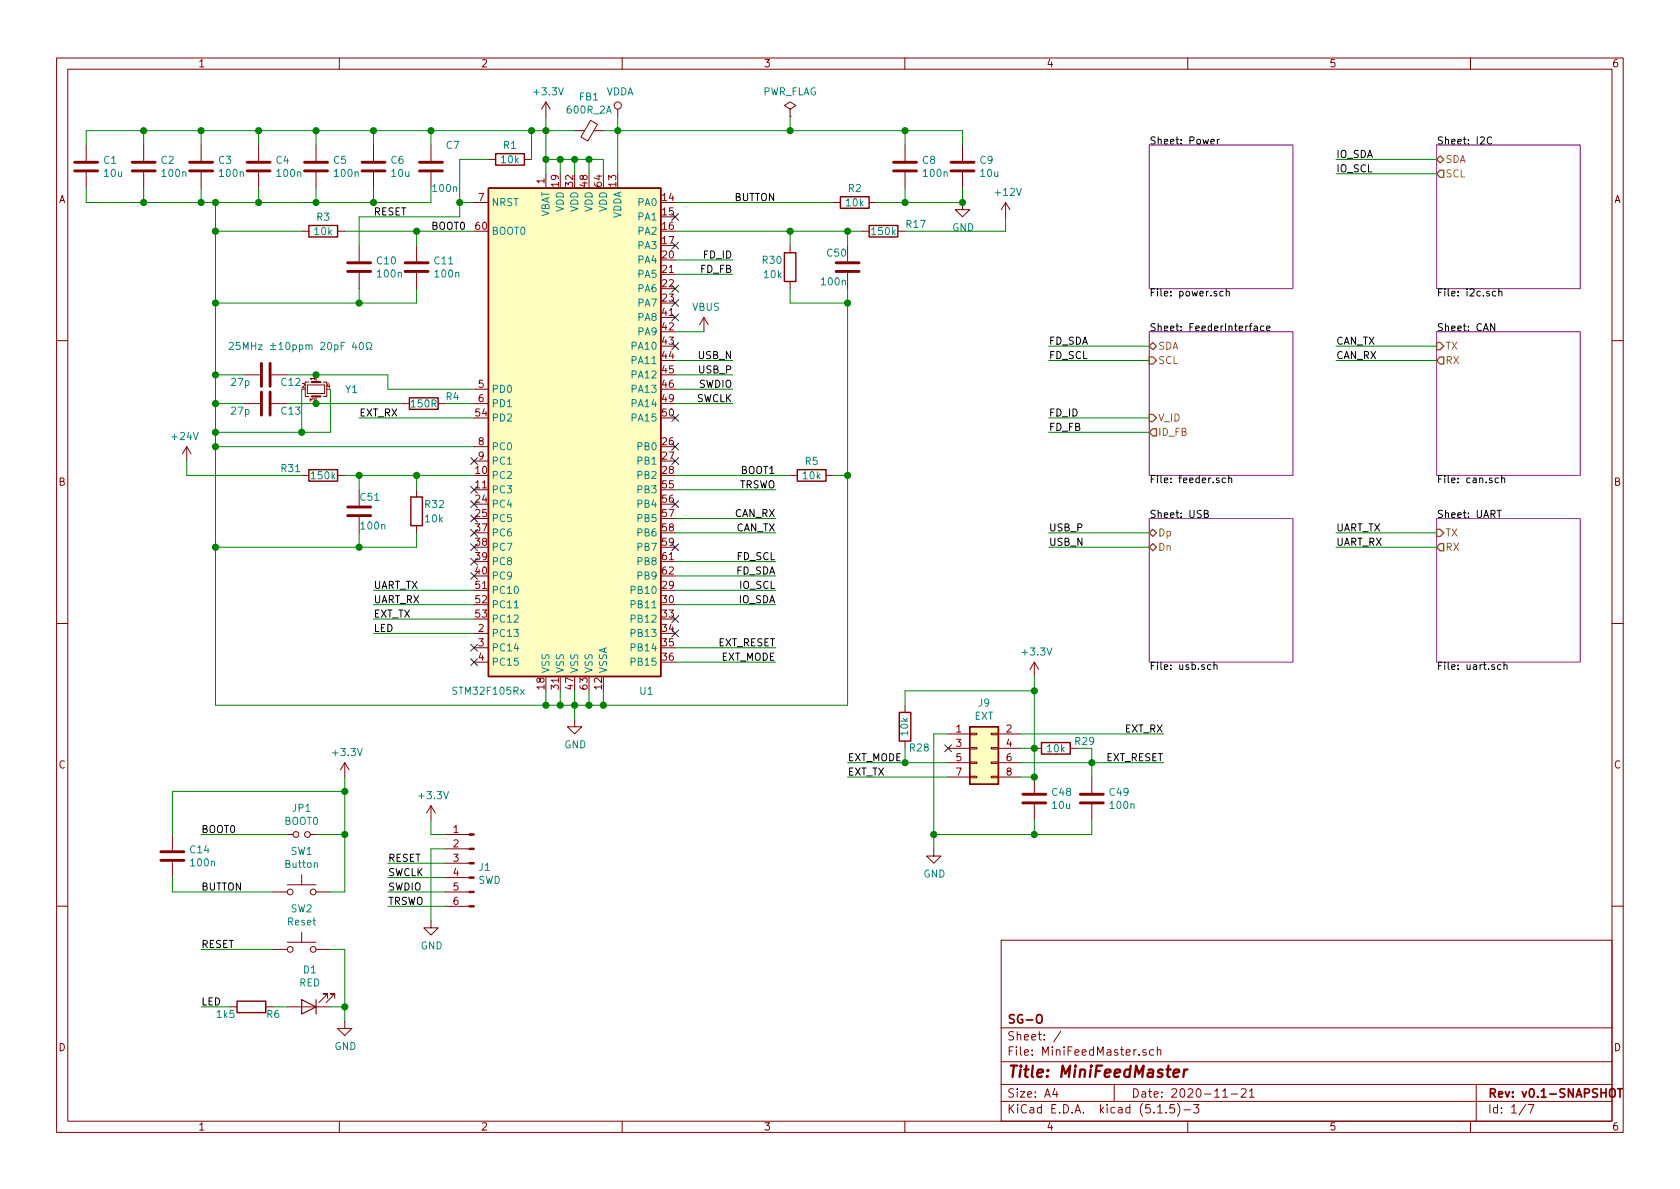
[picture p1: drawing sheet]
EESchema Schematic File Version 4
EELAYER 30 0
EELAYER END
$Descr A4 11693 8268
encoding utf-8
Sheet 1 7
Title "MiniFeedMaster"
Date "2020-11-21"
Rev "v0.1-SNAPSHOT"
Comp "SG-O"
Comment1 ""
Comment2 ""
Comment3 ""
Comment4 ""
$EndDescr
$Comp
L MCU_ST_STM32F1:STM32F105RBTx U1
U 1 1
P 4000 3000
F 0 "U1" H 4500 1200 50  0000 C CNN
F 1 "STM32F105Rx" H 3400 1200 50  0000 C CNN
F 2 "Package_QFP:LQFP-64_10x10mm_P0.5mm" H 3400 1300 50  0001 R CNN
F 3 "http://www.st.com/st-web-ui/static/active/en/resource/technical/document/datasheet/CD00220364.pdf" H 4000 3000 50  0001 C CNN
F 4 "C80986" H 4000 3000 50  0001 C CNN "lcsc#"
F 5 "STM32F105R8T6" H 4000 3000 50  0001 C CNN "manf#"
	1    4000 3000
	1    0    0    -1  
$EndComp
$Sheet
S 10000 2300 1000 1000
U 5FD8C23D
F0 "CAN" 50
F1 "can.sch" 50
F2 "TX" I L 10000 2400 50 
F3 "RX" O L 10000 2500 50 
$EndSheet
$Sheet
S 10000 3600 1000 1000
U 5FDF3285
F0 "UART" 50
F1 "uart.sch" 50
F2 "TX" I L 10000 3700 50 
F3 "RX" O L 10000 3800 50 
$EndSheet
$Sheet
S 8000 3600 1000 1000
U 5FE0391C
F0 "USB" 50
F1 "usb.sch" 50
F2 "Dn" B L 8000 3800 50 
F3 "Dp" B L 8000 3700 50 
$EndSheet
$Sheet
S 8000 2300 1000 1000
U 5FE0881D
F0 "FeederInterface" 50
F1 "feeder.sch" 50
F2 "SDA" B L 8000 2400 50 
F3 "SCL" I L 8000 2500 50 
F4 "V_ID" I L 8000 2900 50 
F5 "ID_FB" O L 8000 3000 50 
$EndSheet
Text Label 5400 4200 2    50   ~ 0
IO_SDA
Wire Wire Line
	5400 4200 4700 4200
Text Label 7300 3700 0    50   ~ 0
USB_P
Text Label 7300 3800 0    50   ~ 0
USB_N
Wire Wire Line
	7300 3700 8000 3700
Wire Wire Line
	7300 3800 8000 3800
Wire Wire Line
	4700 2300 4900 2300
$Comp
L power:VBUS #PWR?
U 1 1
P 4900 2300
AR Path="/5FE0391C/5FBDA81B" Ref="#PWR?"  Part="1" 
AR Path="/5FBDA81B" Ref="#PWR04"  Part="1" 
F 0 "#PWR04" H 4900 2150 50  0001 C CNN
F 1 "VBUS" H 4915 2473 50  0000 C CNN
F 2 "" H 4900 2300 50  0001 C CNN
F 3 "" H 4900 2300 50  0001 C CNN
	1    4900 2300
	1    0    0    -1  
$EndComp
Wire Wire Line
	7300 2400 8000 2400
Text Label 7300 2500 0    50   ~ 0
FD_SCL
Wire Wire Line
	7300 2500 8000 2500
Text Label 7300 2900 0    50   ~ 0
FD_ID
Wire Wire Line
	7300 2900 8000 2900
Text Label 7300 3000 0    50   ~ 0
FD_FB
Wire Wire Line
	7300 3000 8000 3000
Text Label 7300 2400 0    50   ~ 0
FD_SDA
Text Label 5100 1800 2    50   ~ 0
FD_ID
Wire Wire Line
	5100 1800 4700 1800
Text Label 5100 1900 2    50   ~ 0
FD_FB
Wire Wire Line
	5100 1900 4700 1900
Wire Wire Line
	5400 4000 4700 4000
Text Label 5400 3900 2    50   ~ 0
FD_SCL
Wire Wire Line
	5400 3900 4700 3900
Text Label 5400 4000 2    50   ~ 0
FD_SDA
Wire Wire Line
	9300 2400 10000 2400
Text Label 9300 2400 0    50   ~ 0
CAN_TX
Wire Wire Line
	9300 2500 10000 2500
Text Label 9300 2500 0    50   ~ 0
CAN_RX
Wire Wire Line
	5400 3700 4700 3700
Text Label 5400 3700 2    50   ~ 0
CAN_TX
Wire Wire Line
	5400 3600 4700 3600
Text Label 5400 3600 2    50   ~ 0
CAN_RX
Wire Wire Line
	5400 3400 4700 3400
Text Label 5400 3400 2    50   ~ 0
TRSWO
Wire Wire Line
	5100 2800 4700 2800
Text Label 5100 2800 2    50   ~ 0
SWCLK
Wire Wire Line
	5100 2700 4700 2700
Text Label 5100 2700 2    50   ~ 0
SWDIO
NoConn ~ 4700 2900
Wire Wire Line
	9300 3700 10000 3700
Text Label 9300 3700 0    50   ~ 0
UART_TX
Wire Wire Line
	9300 3800 10000 3800
Text Label 9300 3800 0    50   ~ 0
UART_RX
Wire Wire Line
	2600 4100 3300 4100
Text Label 2600 4100 0    50   ~ 0
UART_TX
Wire Wire Line
	2600 4200 3300 4200
Text Label 2600 4200 0    50   ~ 0
UART_RX
$Comp
L Device:R R4
U 1 1
P 2950 2800
F 0 "R4" V 2900 3000 50  0000 C CNN
F 1 "150R" V 2950 2800 50  0000 C CNN
F 2 "Resistor_SMD:R_0603_1608Metric" V 2880 2800 50  0001 C CNN
F 3 "~" H 2950 2800 50  0001 C CNN
F 4 "C319856" H 2950 2800 50  0001 C CNN "lcsc#"
F 5 "AR03DTDX1500" H 2950 2800 50  0001 C CNN "manf#"
	1    2950 2800
	0    1    1    0   
$EndComp
Wire Wire Line
	3100 2800 3300 2800
$Comp
L Device:Crystal_GND24_Small Y1
U 1 1
P 2200 2700
F 0 "Y1" V 2200 2900 50  0000 L CNN
F 1 "25MHz ±10ppm 20pF 40Ω" V 1900 3100 50  0000 R CNN
F 2 "Crystal:Crystal_SMD_3225-4Pin_3.2x2.5mm" H 2200 2700 50  0001 C CNN
F 3 "~" H 2200 2700 50  0001 C CNN
F 4 "CF4025M00020T8188048" V 2200 2700 50  0001 C CNN "manf#"
F 5 "C709159" V 2200 2700 50  0001 C CNN "lcsc#"
	1    2200 2700
	0    1    1    0   
$EndComp
Wire Wire Line
	2800 2800 2200 2800
Wire Wire Line
	3300 2700 2700 2700
Wire Wire Line
	2700 2700 2700 2600
Wire Wire Line
	2700 2600 2200 2600
$Comp
L Device:C C?
U 1 1
P 1850 2600
AR Path="/5FB747BE/5FC188BE" Ref="C?"  Part="1" 
AR Path="/5FC188BE" Ref="C12"  Part="1" 
F 0 "C12" V 1900 2700 50  0000 L CNN
F 1 "27p" V 1900 2350 50  0000 L CNN
F 2 "Capacitor_SMD:C_0603_1608Metric" H 1888 2450 50  0001 C CNN
F 3 "~" H 1850 2600 50  0001 C CNN
F 4 "C107045" H 1850 2600 50  0001 C CNN "lcsc#"
F 5 "CC0603JRNPO9BN270" H 1850 2600 50  0001 C CNN "manf#"
	1    1850 2600
	0    1    1    0   
$EndComp
$Comp
L Device:C C?
U 1 1
P 1850 2800
AR Path="/5FB747BE/5FC2295F" Ref="C?"  Part="1" 
AR Path="/5FC2295F" Ref="C13"  Part="1" 
F 0 "C13" V 1900 2900 50  0000 L CNN
F 1 "27p" V 1900 2550 50  0000 L CNN
F 2 "Capacitor_SMD:C_0603_1608Metric" H 1888 2650 50  0001 C CNN
F 3 "~" H 1850 2800 50  0001 C CNN
F 4 "C107045" H 1850 2800 50  0001 C CNN "lcsc#"
F 5 "CC0603JRNPO9BN270" H 1850 2800 50  0001 C CNN "manf#"
	1    1850 2800
	0    1    1    0   
$EndComp
Wire Wire Line
	2000 2600 2200 2600
Connection ~ 2200 2600
Wire Wire Line
	2000 2800 2200 2800
Connection ~ 2200 2800
Wire Wire Line
	2100 2700 2100 3000
Wire Wire Line
	2100 3000 1500 3000
Wire Wire Line
	1500 3000 1500 2800
Wire Wire Line
	1500 2600 1700 2600
Wire Wire Line
	1700 2800 1500 2800
Connection ~ 1500 2800
Wire Wire Line
	1500 2800 1500 2600
Wire Wire Line
	2300 2700 2300 3000
Wire Wire Line
	2300 3000 2100 3000
Connection ~ 2100 3000
Wire Wire Line
	3800 4800 3800 4900
Wire Wire Line
	3800 4900 3900 4900
Wire Wire Line
	4200 4900 4200 4800
Wire Wire Line
	3900 4800 3900 4900
Connection ~ 3900 4900
Wire Wire Line
	3900 4900 4000 4900
Wire Wire Line
	4000 4800 4000 4900
Connection ~ 4000 4900
Wire Wire Line
	4000 4900 4100 4900
Wire Wire Line
	4100 4800 4100 4900
Connection ~ 4100 4900
Wire Wire Line
	4100 4900 4200 4900
Wire Wire Line
	4000 4900 4000 5000
Wire Wire Line
	3800 4900 1500 4900
Wire Wire Line
	1500 4900 1500 3800
Connection ~ 3800 4900
Connection ~ 1500 3000
$Comp
L power:+3.3V #PWR?
U 1 1
P 3800 800
AR Path="/5FB747BE/5FC4559A" Ref="#PWR?"  Part="1" 
AR Path="/5FD8C23D/5FC4559A" Ref="#PWR?"  Part="1" 
AR Path="/5FE0391C/5FC4559A" Ref="#PWR?"  Part="1" 
AR Path="/5FC4559A" Ref="#PWR01"  Part="1" 
F 0 "#PWR01" H 3800 650 50  0001 C CNN
F 1 "+3.3V" H 3815 973 50  0000 C CNN
F 2 "" H 3800 800 50  0001 C CNN
F 3 "" H 3800 800 50  0001 C CNN
	1    3800 800 
	1    0    0    -1  
$EndComp
$Comp
L power:GND #PWR?
U 1 1
P 4000 5000
AR Path="/5FB747BE/5FC48DDF" Ref="#PWR?"  Part="1" 
AR Path="/5FD8C23D/5FC48DDF" Ref="#PWR?"  Part="1" 
AR Path="/5FE0391C/5FC48DDF" Ref="#PWR?"  Part="1" 
AR Path="/5FC48DDF" Ref="#PWR05"  Part="1" 
F 0 "#PWR05" H 4000 4750 50  0001 C CNN
F 1 "GND" H 4005 4827 50  0000 C CNN
F 2 "" H 4000 5000 50  0001 C CNN
F 3 "" H 4000 5000 50  0001 C CNN
	1    4000 5000
	1    0    0    -1  
$EndComp
$Comp
L Device:Ferrite_Bead_Small FB?
U 1 1
P 4100 900
AR Path="/5FB747BE/5FC508BC" Ref="FB?"  Part="1" 
AR Path="/5FC508BC" Ref="FB1"  Part="1" 
F 0 "FB1" V 3863 900 50  0000 C CNN
F 1 "600R_2A" V 3954 900 50  0000 C CNN
F 2 "Inductor_SMD:L_0805_2012Metric" V 4030 900 50  0001 C CNN
F 3 "~" H 4100 900 50  0001 C CNN
F 4 "C81034" H 4100 900 50  0001 C CNN "lcsc#"
F 5 "MPZ2012S601ATD25" H 4100 900 50  0001 C CNN "manf#"
	1    4100 900 
	0    1    1    0   
$EndComp
Wire Wire Line
	4200 1200 4200 1100
Wire Wire Line
	4200 1100 4100 1100
Wire Wire Line
	3800 1100 3800 1200
Wire Wire Line
	3900 1100 3900 1200
Connection ~ 3900 1100
Wire Wire Line
	3900 1100 3800 1100
Wire Wire Line
	4000 1100 4000 1200
Connection ~ 4000 1100
Wire Wire Line
	4000 1100 3900 1100
Wire Wire Line
	4100 1100 4100 1200
Connection ~ 4100 1100
Wire Wire Line
	4100 1100 4000 1100
Wire Wire Line
	3800 800  3800 900 
Connection ~ 3800 1100
Wire Wire Line
	3800 900  4000 900 
Connection ~ 3800 900 
Wire Wire Line
	3800 900  3800 1100
Wire Wire Line
	4300 900  4300 1200
Wire Wire Line
	4300 900  4200 900 
$Comp
L power:VDDA #PWR02
U 1 1
P 4300 800
F 0 "#PWR02" H 4300 650 50  0001 C CNN
F 1 "VDDA" H 4317 973 50  0000 C CNN
F 2 "" H 4300 800 50  0001 C CNN
F 3 "" H 4300 800 50  0001 C CNN
	1    4300 800 
	1    0    0    -1  
$EndComp
Wire Wire Line
	4300 800  4300 900 
Connection ~ 4300 900 
Text Label 2600 1500 0    50   ~ 0
RESET
$Comp
L Device:C C?
U 1 1
P 2500 1850
AR Path="/5FB747BE/5FC88C89" Ref="C?"  Part="1" 
AR Path="/5FC88C89" Ref="C10"  Part="1" 
F 0 "C10" H 2615 1896 50  0000 L CNN
F 1 "100n" H 2615 1805 50  0000 L CNN
F 2 "Capacitor_SMD:C_0603_1608Metric" H 2538 1700 50  0001 C CNN
F 3 "~" H 2500 1850 50  0001 C CNN
F 4 "C1591" H 2500 1850 50  0001 C CNN "lcsc#"
F 5 "CL10B104KB8NNNC" H 2500 1850 50  0001 C CNN "manf#"
	1    2500 1850
	1    0    0    -1  
$EndComp
Wire Wire Line
	2500 2000 2500 2100
Wire Wire Line
	2500 2100 1500 2100
Wire Wire Line
	1500 2100 1500 2600
Connection ~ 1500 2600
$Comp
L Device:C C?
U 1 1
P 2200 1150
AR Path="/5FB747BE/5FCA16AF" Ref="C?"  Part="1" 
AR Path="/5FCA16AF" Ref="C5"  Part="1" 
F 0 "C5" H 2315 1196 50  0000 L CNN
F 1 "100n" H 2315 1105 50  0000 L CNN
F 2 "Capacitor_SMD:C_0603_1608Metric" H 2238 1000 50  0001 C CNN
F 3 "~" H 2200 1150 50  0001 C CNN
F 4 "C1591" H 2200 1150 50  0001 C CNN "lcsc#"
F 5 "CL10B104KB8NNNC" H 2200 1150 50  0001 C CNN "manf#"
	1    2200 1150
	1    0    0    -1  
$EndComp
$Comp
L Device:C C?
U 1 1
P 1800 1150
AR Path="/5FB747BE/5FCA9A0A" Ref="C?"  Part="1" 
AR Path="/5FCA9A0A" Ref="C4"  Part="1" 
F 0 "C4" H 1915 1196 50  0000 L CNN
F 1 "100n" H 1915 1105 50  0000 L CNN
F 2 "Capacitor_SMD:C_0603_1608Metric" H 1838 1000 50  0001 C CNN
F 3 "~" H 1800 1150 50  0001 C CNN
F 4 "C1591" H 1800 1150 50  0001 C CNN "lcsc#"
F 5 "CL10B104KB8NNNC" H 1800 1150 50  0001 C CNN "manf#"
	1    1800 1150
	1    0    0    -1  
$EndComp
$Comp
L Device:C C?
U 1 1
P 1400 1150
AR Path="/5FB747BE/5FCADC5D" Ref="C?"  Part="1" 
AR Path="/5FCADC5D" Ref="C3"  Part="1" 
F 0 "C3" H 1515 1196 50  0000 L CNN
F 1 "100n" H 1515 1105 50  0000 L CNN
F 2 "Capacitor_SMD:C_0603_1608Metric" H 1438 1000 50  0001 C CNN
F 3 "~" H 1400 1150 50  0001 C CNN
F 4 "C1591" H 1400 1150 50  0001 C CNN "lcsc#"
F 5 "CL10B104KB8NNNC" H 1400 1150 50  0001 C CNN "manf#"
	1    1400 1150
	1    0    0    -1  
$EndComp
Wire Wire Line
	1500 2100 1500 1600
Wire Wire Line
	2200 1400 2200 1300
Connection ~ 1500 2100
Wire Wire Line
	1800 1300 1800 1400
Wire Wire Line
	1500 1400 1800 1400
Wire Wire Line
	600  1000 600  900 
Wire Wire Line
	600  900  1000 900 
Wire Wire Line
	2200 1000 2200 900 
Connection ~ 2200 900 
Wire Wire Line
	2200 900  2600 900 
Wire Wire Line
	1800 1000 1800 900 
Connection ~ 1800 900 
Wire Wire Line
	1800 900  2200 900 
Wire Wire Line
	1400 1000 1400 900 
Connection ~ 1400 900 
Wire Wire Line
	1400 900  1800 900 
Wire Wire Line
	1000 1000 1000 900 
Connection ~ 1000 900 
Wire Wire Line
	1000 900  1400 900 
$Comp
L Device:C C?
U 1 1
P 6300 1150
AR Path="/5FB747BE/5FD0C21B" Ref="C?"  Part="1" 
AR Path="/5FD0C21B" Ref="C8"  Part="1" 
F 0 "C8" H 6415 1196 50  0000 L CNN
F 1 "100n" H 6415 1105 50  0000 L CNN
F 2 "Capacitor_SMD:C_0603_1608Metric" H 6338 1000 50  0001 C CNN
F 3 "~" H 6300 1150 50  0001 C CNN
F 4 "C1591" H 6300 1150 50  0001 C CNN "lcsc#"
F 5 "CL10B104KB8NNNC" H 6300 1150 50  0001 C CNN "manf#"
	1    6300 1150
	1    0    0    -1  
$EndComp
$Comp
L Device:C C?
U 1 1
P 6700 1150
AR Path="/5FB747BE/5FD18432" Ref="C?"  Part="1" 
AR Path="/5FD18432" Ref="C9"  Part="1" 
F 0 "C9" H 6815 1196 50  0000 L CNN
F 1 "10u" H 6815 1105 50  0000 L CNN
F 2 "Capacitor_SMD:C_1206_3216Metric" H 6738 1000 50  0001 C CNN
F 3 "~" H 6700 1150 50  0001 C CNN
F 4 "C14860" H 6700 1150 50  0001 C CNN "lcsc#"
F 5 "CL31B106KAHNNNE" H 6700 1150 50  0001 C CNN "manf#"
	1    6700 1150
	1    0    0    -1  
$EndComp
Wire Wire Line
	6700 1000 6700 900 
Wire Wire Line
	6700 900  6300 900 
Wire Wire Line
	6300 1000 6300 900 
Connection ~ 6300 900 
Wire Wire Line
	6300 900  5500 900 
Wire Wire Line
	6300 1300 6300 1400
Wire Wire Line
	6300 1400 6700 1400
Wire Wire Line
	6700 1400 6700 1300
Connection ~ 6700 1400
$Comp
L power:GND #PWR?
U 1 1
P 6700 1400
AR Path="/5FB747BE/5FD4FAD9" Ref="#PWR?"  Part="1" 
AR Path="/5FD8C23D/5FD4FAD9" Ref="#PWR?"  Part="1" 
AR Path="/5FE0391C/5FD4FAD9" Ref="#PWR?"  Part="1" 
AR Path="/5FD4FAD9" Ref="#PWR03"  Part="1" 
F 0 "#PWR03" H 6700 1150 50  0001 C CNN
F 1 "GND" H 6705 1227 50  0000 C CNN
F 2 "" H 6700 1400 50  0001 C CNN
F 3 "" H 6700 1400 50  0001 C CNN
	1    6700 1400
	1    0    0    -1  
$EndComp
$Comp
L Device:C C?
U 1 1
P 2600 1150
AR Path="/5FB747BE/5FD5678D" Ref="C?"  Part="1" 
AR Path="/5FD5678D" Ref="C6"  Part="1" 
F 0 "C6" H 2715 1196 50  0000 L CNN
F 1 "10u" H 2715 1105 50  0000 L CNN
F 2 "Capacitor_SMD:C_1206_3216Metric" H 2638 1000 50  0001 C CNN
F 3 "~" H 2600 1150 50  0001 C CNN
F 4 "C14860" H 2600 1150 50  0001 C CNN "lcsc#"
F 5 "CL31B106KAHNNNE" H 2600 1150 50  0001 C CNN "manf#"
	1    2600 1150
	1    0    0    -1  
$EndComp
$Comp
L Device:C C?
U 1 1
P 3000 1150
AR Path="/5FB747BE/5FD5CB07" Ref="C?"  Part="1" 
AR Path="/5FD5CB07" Ref="C7"  Part="1" 
F 0 "C7" H 3100 1300 50  0000 L CNN
F 1 "100n" H 3000 1000 50  0000 L CNN
F 2 "Capacitor_SMD:C_0603_1608Metric" H 3038 1000 50  0001 C CNN
F 3 "~" H 3000 1150 50  0001 C CNN
F 4 "C1591" H 3000 1150 50  0001 C CNN "lcsc#"
F 5 "CL10B104KB8NNNC" H 3000 1150 50  0001 C CNN "manf#"
	1    3000 1150
	1    0    0    -1  
$EndComp
Wire Wire Line
	2500 1700 2500 1500
Wire Wire Line
	3300 1400 3200 1400
Wire Wire Line
	3200 1400 3200 1500
Wire Wire Line
	3200 1500 2500 1500
Wire Wire Line
	3000 1300 3000 1400
Wire Wire Line
	2600 1300 2600 1400
Wire Wire Line
	2600 1000 2600 900 
Connection ~ 2600 900 
Wire Wire Line
	2600 900  3000 900 
Wire Wire Line
	3000 1000 3000 900 
Connection ~ 3000 900 
Connection ~ 1000 1400
Wire Wire Line
	600  1400 1000 1400
Wire Wire Line
	600  1300 600  1400
Wire Wire Line
	1000 1300 1000 1400
$Comp
L Device:C C?
U 1 1
P 1000 1150
AR Path="/5FB747BE/5FCADC67" Ref="C?"  Part="1" 
AR Path="/5FCADC67" Ref="C2"  Part="1" 
F 0 "C2" H 1115 1196 50  0000 L CNN
F 1 "100n" H 1115 1105 50  0000 L CNN
F 2 "Capacitor_SMD:C_0603_1608Metric" H 1038 1000 50  0001 C CNN
F 3 "~" H 1000 1150 50  0001 C CNN
F 4 "C1591" H 1000 1150 50  0001 C CNN "lcsc#"
F 5 "CL10B104KB8NNNC" H 1000 1150 50  0001 C CNN "manf#"
	1    1000 1150
	1    0    0    -1  
$EndComp
$Comp
L Device:C C?
U 1 1
P 600 1150
AR Path="/5FB747BE/5FC88C83" Ref="C?"  Part="1" 
AR Path="/5FC88C83" Ref="C1"  Part="1" 
F 0 "C1" H 715 1196 50  0000 L CNN
F 1 "10u" H 715 1105 50  0000 L CNN
F 2 "Capacitor_SMD:C_1206_3216Metric" H 638 1000 50  0001 C CNN
F 3 "~" H 600 1150 50  0001 C CNN
F 4 "C14860" H 600 1150 50  0001 C CNN "lcsc#"
F 5 "CL31B106KAHNNNE" H 600 1150 50  0001 C CNN "manf#"
	1    600  1150
	1    0    0    -1  
$EndComp
Connection ~ 1800 1400
Connection ~ 2200 1400
Connection ~ 2600 1400
Wire Wire Line
	1800 1400 2200 1400
Wire Wire Line
	2600 1400 3000 1400
Wire Wire Line
	2200 1400 2600 1400
Wire Wire Line
	1000 1400 1400 1400
Connection ~ 1500 1400
Wire Wire Line
	1400 1300 1400 1400
Connection ~ 1400 1400
Wire Wire Line
	1400 1400 1500 1400
Wire Wire Line
	3000 900  3700 900 
$Comp
L Device:R R?
U 1 1
P 3550 1100
AR Path="/5FE0391C/5FDD07E4" Ref="R?"  Part="1" 
AR Path="/5FDD07E4" Ref="R1"  Part="1" 
F 0 "R1" V 3450 1100 50  0000 C CNN
F 1 "10k" V 3550 1100 50  0000 C CNN
F 2 "Resistor_SMD:R_0603_1608Metric" V 3480 1100 50  0001 C CNN
F 3 "~" H 3550 1100 50  0001 C CNN
F 4 "C128781" H 3550 1100 50  0001 C CNN "lcsc#"
F 5 "TC0325F1002T5E" H 3550 1100 50  0001 C CNN "manf#"
	1    3550 1100
	0    1    1    0   
$EndComp
Wire Wire Line
	3700 1100 3700 900 
Connection ~ 3700 900 
Wire Wire Line
	3700 900  3800 900 
Wire Wire Line
	3400 1100 3200 1100
Wire Wire Line
	3200 1100 3200 1400
Connection ~ 3200 1400
$Comp
L Device:C C?
U 1 1
P 2900 1850
AR Path="/5FB747BE/5FDFB621" Ref="C?"  Part="1" 
AR Path="/5FDFB621" Ref="C11"  Part="1" 
F 0 "C11" H 3015 1896 50  0000 L CNN
F 1 "100n" H 3015 1805 50  0000 L CNN
F 2 "Capacitor_SMD:C_0603_1608Metric" H 2938 1700 50  0001 C CNN
F 3 "~" H 2900 1850 50  0001 C CNN
F 4 "C1591" H 2900 1850 50  0001 C CNN "lcsc#"
F 5 "CL10B104KB8NNNC" H 2900 1850 50  0001 C CNN "manf#"
	1    2900 1850
	1    0    0    -1  
$EndComp
Wire Wire Line
	3300 1600 2900 1600
Wire Wire Line
	2900 1600 2900 1700
Wire Wire Line
	2900 2000 2900 2100
Wire Wire Line
	2900 2100 2500 2100
Connection ~ 2500 2100
Text Label 3000 1600 0    50   ~ 0
BOOT0
Text Label 5400 1400 2    50   ~ 0
BUTTON
$Comp
L Device:C C?
U 1 1
P 1200 5950
AR Path="/5FB747BE/5FE214C2" Ref="C?"  Part="1" 
AR Path="/5FE214C2" Ref="C14"  Part="1" 
F 0 "C14" H 1315 5996 50  0000 L CNN
F 1 "100n" H 1315 5905 50  0000 L CNN
F 2 "Capacitor_SMD:C_0603_1608Metric" H 1238 5800 50  0001 C CNN
F 3 "~" H 1200 5950 50  0001 C CNN
F 4 "C1591" H 1200 5950 50  0001 C CNN "lcsc#"
F 5 "CL10B104KB8NNNC" H 1200 5950 50  0001 C CNN "manf#"
	1    1200 5950
	1    0    0    -1  
$EndComp
Wire Wire Line
	1200 6200 1200 6100
Connection ~ 5500 900 
Wire Wire Line
	5500 900  4300 900 
$Comp
L Device:R R?
U 1 1
P 5950 1400
AR Path="/5FE0391C/5FE38E51" Ref="R?"  Part="1" 
AR Path="/5FE38E51" Ref="R2"  Part="1" 
F 0 "R2" V 5850 1400 50  0000 C CNN
F 1 "10k" V 5950 1400 50  0000 C CNN
F 2 "Resistor_SMD:R_0603_1608Metric" V 5880 1400 50  0001 C CNN
F 3 "~" H 5950 1400 50  0001 C CNN
F 4 "C128781" H 5950 1400 50  0001 C CNN "lcsc#"
F 5 "TC0325F1002T5E" H 5950 1400 50  0001 C CNN "manf#"
	1    5950 1400
	0    1    1    0   
$EndComp
Wire Wire Line
	6100 1400 6300 1400
Connection ~ 6300 1400
NoConn ~ 4700 2400
Text Label 5400 3300 2    50   ~ 0
BOOT1
NoConn ~ 4700 3200
NoConn ~ 4700 3500
$Comp
L Device:R R?
U 1 1
P 2250 1600
AR Path="/5FE0391C/5FE8F9C4" Ref="R?"  Part="1" 
AR Path="/5FE8F9C4" Ref="R3"  Part="1" 
F 0 "R3" V 2150 1600 50  0000 C CNN
F 1 "10k" V 2250 1600 50  0000 C CNN
F 2 "Resistor_SMD:R_0603_1608Metric" V 2180 1600 50  0001 C CNN
F 3 "~" H 2250 1600 50  0001 C CNN
F 4 "C128781" H 2250 1600 50  0001 C CNN "lcsc#"
F 5 "TC0325F1002T5E" H 2250 1600 50  0001 C CNN "manf#"
	1    2250 1600
	0    1    1    0   
$EndComp
Wire Wire Line
	2900 1600 2400 1600
Connection ~ 2900 1600
Wire Wire Line
	2100 1600 1500 1600
Connection ~ 1500 1600
Wire Wire Line
	1500 1600 1500 1400
$Comp
L Device:R R?
U 1 1
P 5650 3300
AR Path="/5FE0391C/5FEA87BF" Ref="R?"  Part="1" 
AR Path="/5FEA87BF" Ref="R5"  Part="1" 
F 0 "R5" V 5550 3300 50  0000 C CNN
F 1 "10k" V 5650 3300 50  0000 C CNN
F 2 "Resistor_SMD:R_0603_1608Metric" V 5580 3300 50  0001 C CNN
F 3 "~" H 5650 3300 50  0001 C CNN
F 4 "C128781" H 5650 3300 50  0001 C CNN "lcsc#"
F 5 "TC0325F1002T5E" H 5650 3300 50  0001 C CNN "manf#"
	1    5650 3300
	0    1    1    0   
$EndComp
Wire Wire Line
	4700 3300 5500 3300
Wire Wire Line
	5800 3300 5900 3300
Wire Wire Line
	5900 3300 5900 4900
Wire Wire Line
	5900 4900 4200 4900
Connection ~ 4200 4900
Wire Wire Line
	2000 5800 1400 5800
Text Label 1400 5800 0    50   ~ 0
BOOT0
$Comp
L Device:Jumper_NO_Small JP1
U 1 1
P 2100 5800
F 0 "JP1" H 2100 5985 50  0000 C CNN
F 1 "BOOT0" H 2100 5894 50  0000 C CNN
F 2 "Jumper:SolderJumper-2_P1.3mm_Open_RoundedPad1.0x1.5mm" H 2100 5800 50  0001 C CNN
F 3 "~" H 2100 5800 50  0001 C CNN
F 4 "DNP" H 2100 5800 50  0001 C CNN "DNP"
	1    2100 5800
	1    0    0    -1  
$EndComp
Wire Wire Line
	3000 5700 3000 5800
NoConn ~ 3300 4500
NoConn ~ 3300 4600
NoConn ~ 3300 4000
NoConn ~ 3300 3900
NoConn ~ 3300 3800
NoConn ~ 3300 3700
NoConn ~ 3300 3400
NoConn ~ 4700 1700
NoConn ~ 4700 2000
$Sheet
S 8000 1000 1000 1000
U 5FC5F106
F0 "Power" 50
F1 "power.sch" 50
$EndSheet
$Comp
L Switch:SW_Push SW2
U 1 1
P 2100 6600
F 0 "SW2" H 2100 6885 50  0000 C CNN
F 1 "Reset" H 2100 6794 50  0000 C CNN
F 2 "Button_Switch_SMD:SW_SPST_SKQG_WithStem" H 2100 6800 50  0001 C CNN
F 3 "~" H 2100 6800 50  0001 C CNN
F 4 "TS-1187A-C-C-B" H 2100 6600 50  0001 C CNN "manf#"
F 5 "C318889" H 2100 6600 50  0001 C CNN "lcsc#"
	1    2100 6600
	1    0    0    -1  
$EndComp
Text Label 1400 6600 0    50   ~ 0
RESET
Wire Wire Line
	1400 6600 1900 6600
Wire Wire Line
	2400 6600 2400 7000
$Comp
L power:GND #PWR?
U 1 1
P 3000 6400
AR Path="/5FB747BE/5FD1A498" Ref="#PWR?"  Part="1" 
AR Path="/5FD8C23D/5FD1A498" Ref="#PWR?"  Part="1" 
AR Path="/5FE0391C/5FD1A498" Ref="#PWR?"  Part="1" 
AR Path="/5FD1A498" Ref="#PWR08"  Part="1" 
F 0 "#PWR08" H 3000 6150 50  0001 C CNN
F 1 "GND" H 3005 6227 50  0000 C CNN
F 2 "" H 3000 6400 50  0001 C CNN
F 3 "" H 3000 6400 50  0001 C CNN
	1    3000 6400
	1    0    0    -1  
$EndComp
Text Label 1400 6200 0    50   ~ 0
BUTTON
$Comp
L Switch:SW_Push SW1
U 1 1
P 2100 6200
F 0 "SW1" H 2100 6485 50  0000 C CNN
F 1 "Button" H 2100 6394 50  0000 C CNN
F 2 "Button_Switch_SMD:SW_SPST_SKQG_WithStem" H 2100 6400 50  0001 C CNN
F 3 "~" H 2100 6400 50  0001 C CNN
F 4 "TS-1187A-C-C-B" H 2100 6200 50  0001 C CNN "manf#"
F 5 "C318889" H 2100 6200 50  0001 C CNN "lcsc#"
	1    2100 6200
	1    0    0    -1  
$EndComp
Wire Wire Line
	2400 6200 2400 5800
$Comp
L Device:LED D1
U 1 1
P 2150 7000
F 0 "D1" H 2143 6745 50  0000 C CNN
F 1 "RED" H 2143 6836 50  0000 C CNN
F 2 "LED_SMD:LED_0603_1608Metric" H 2150 7000 50  0001 C CNN
F 3 "~" H 2150 7000 50  0001 C CNN
F 4 "D-060306R1/SS2/L" H 2150 7000 50  0001 C CNN "manf#"
F 5 "C118330" H 2150 7000 50  0001 C CNN "lcsc#"
	1    2150 7000
	-1   0    0    1   
$EndComp
Wire Wire Line
	2300 6200 2400 6200
Wire Wire Line
	2200 5800 2400 5800
Wire Wire Line
	2300 6600 2400 6600
Wire Wire Line
	2300 7000 2400 7000
Text Label 1400 7000 0    50   ~ 0
LED
Wire Wire Line
	1400 7000 1600 7000
Text Label 2600 4400 0    50   ~ 0
LED
Wire Wire Line
	2600 4400 3300 4400
Wire Wire Line
	5400 4100 4700 4100
Text Label 5400 4100 2    50   ~ 0
IO_SCL
$Sheet
S 10000 1000 1000 1000
U 5FE1F27C
F0 "I2C" 50
F1 "i2c.sch" 50
F2 "SCL" O L 10000 1200 50 
F3 "SDA" B L 10000 1100 50 
$EndSheet
Wire Wire Line
	9300 1200 10000 1200
Text Label 9300 1200 0    50   ~ 0
IO_SCL
$Comp
L Connector:Conn_01x06_Male J?
U 1 1
P 3300 6000
AR Path="/5FE0881D/5FE941C7" Ref="J?"  Part="1" 
AR Path="/5FE941C7" Ref="J1"  Part="1" 
F 0 "J1" H 3272 5974 50  0000 R CNN
F 1 "SWD" H 3272 5883 50  0000 R CNN
F 2 "Connector_PinSocket_1.27mm:PinSocket_1x06_P1.27mm_Vertical" H 3300 6000 50  0001 C CNN
F 3 "~" H 3300 6000 50  0001 C CNN
F 4 "DNP" H 3300 6000 50  0001 C CNN "DNP"
	1    3300 6000
	-1   0    0    -1  
$EndComp
Wire Wire Line
	3000 5900 3100 5900
Wire Wire Line
	3000 5800 3100 5800
Text Label 2700 6000 0    50   ~ 0
RESET
Wire Wire Line
	2700 6000 3100 6000
Wire Wire Line
	2700 6100 3100 6100
Text Label 2700 6100 0    50   ~ 0
SWCLK
Wire Wire Line
	2700 6200 3100 6200
Text Label 2700 6200 0    50   ~ 0
SWDIO
Wire Wire Line
	3000 5900 3000 6400
Text Label 2700 6300 0    50   ~ 0
TRSWO
Wire Wire Line
	2700 6300 3100 6300
$Comp
L power:PWR_FLAG #FLG?
U 1 1
P 5500 800
AR Path="/5FC5F106/5FF95F17" Ref="#FLG?"  Part="1" 
AR Path="/5FF95F17" Ref="#FLG01"  Part="1" 
F 0 "#FLG01" H 5500 875 50  0001 C CNN
F 1 "PWR_FLAG" H 5500 973 50  0000 C CNN
F 2 "" H 5500 800 50  0001 C CNN
F 3 "~" H 5500 800 50  0001 C CNN
	1    5500 800 
	1    0    0    -1  
$EndComp
Wire Wire Line
	5500 800  5500 900 
$Comp
L power:+3.3V #PWR?
U 1 1
P 3000 5700
AR Path="/5FB747BE/5FB8BC32" Ref="#PWR?"  Part="1" 
AR Path="/5FD8C23D/5FB8BC32" Ref="#PWR?"  Part="1" 
AR Path="/5FE0391C/5FB8BC32" Ref="#PWR?"  Part="1" 
AR Path="/5FB8BC32" Ref="#PWR07"  Part="1" 
F 0 "#PWR07" H 3000 5550 50  0001 C CNN
F 1 "+3.3V" H 3015 5873 50  0000 C CNN
F 2 "" H 3000 5700 50  0001 C CNN
F 3 "" H 3000 5700 50  0001 C CNN
	1    3000 5700
	1    0    0    -1  
$EndComp
Wire Wire Line
	2400 5400 2400 5500
$Comp
L power:+3.3V #PWR?
U 1 1
P 2400 5400
AR Path="/5FB747BE/5FBA8964" Ref="#PWR?"  Part="1" 
AR Path="/5FD8C23D/5FBA8964" Ref="#PWR?"  Part="1" 
AR Path="/5FE0391C/5FBA8964" Ref="#PWR?"  Part="1" 
AR Path="/5FBA8964" Ref="#PWR06"  Part="1" 
F 0 "#PWR06" H 2400 5250 50  0001 C CNN
F 1 "+3.3V" H 2415 5573 50  0000 C CNN
F 2 "" H 2400 5400 50  0001 C CNN
F 3 "" H 2400 5400 50  0001 C CNN
	1    2400 5400
	1    0    0    -1  
$EndComp
Connection ~ 2400 5800
$Comp
L power:GND #PWR?
U 1 1
P 2400 7100
AR Path="/5FB747BE/5FBB43D1" Ref="#PWR?"  Part="1" 
AR Path="/5FD8C23D/5FBB43D1" Ref="#PWR?"  Part="1" 
AR Path="/5FE0391C/5FBB43D1" Ref="#PWR?"  Part="1" 
AR Path="/5FBB43D1" Ref="#PWR09"  Part="1" 
F 0 "#PWR09" H 2400 6850 50  0001 C CNN
F 1 "GND" H 2405 6927 50  0000 C CNN
F 2 "" H 2400 7100 50  0001 C CNN
F 3 "" H 2400 7100 50  0001 C CNN
	1    2400 7100
	1    0    0    -1  
$EndComp
Wire Wire Line
	2400 7000 2400 7100
Connection ~ 2400 7000
$Comp
L Device:R R?
U 1 1
P 1750 7000
AR Path="/5FE0391C/5FC01667" Ref="R?"  Part="1" 
AR Path="/5FE0881D/5FC01667" Ref="R?"  Part="1" 
AR Path="/5FC01667" Ref="R6"  Part="1" 
F 0 "R6" V 1800 7100 50  0000 L CNN
F 1 "1k5" V 1800 6750 50  0000 L CNN
F 2 "Resistor_SMD:R_0805_2012Metric" V 1680 7000 50  0001 C CNN
F 3 "~" H 1750 7000 50  0001 C CNN
F 4 "C118217" H 1750 7000 50  0001 C CNN "lcsc#"
F 5 "TC0525F1501T5E" H 1750 7000 50  0001 C CNN "manf#"
	1    1750 7000
	0    1    1    0   
$EndComp
Wire Wire Line
	1900 7000 2000 7000
Wire Wire Line
	4700 1400 5800 1400
Wire Wire Line
	1200 6200 1900 6200
Wire Wire Line
	1200 5500 1200 5800
Wire Wire Line
	1200 5500 2400 5500
Connection ~ 2400 5500
Wire Wire Line
	2400 5500 2400 5800
NoConn ~ 4700 2200
Text Label 5100 2600 2    50   ~ 0
USB_P
Text Label 5100 2500 2    50   ~ 0
USB_N
Wire Wire Line
	5100 2600 4700 2600
Wire Wire Line
	5100 2500 4700 2500
Text Label 9300 1100 0    50   ~ 0
IO_SDA
Wire Wire Line
	9300 1100 10000 1100
NoConn ~ 4700 1500
NoConn ~ 4700 3100
NoConn ~ 3300 3200
NoConn ~ 3300 3500
NoConn ~ 3300 3600
$Comp
L Connector_Generic:Conn_02x04_Odd_Even J9
U 1 1
P 6800 5200
F 0 "J9" H 6850 5517 50  0000 C CNN
F 1 "EXT" H 6850 5426 50  0000 C CNN
F 2 "Connector_PinSocket_2.54mm:PinSocket_2x04_P2.54mm_Vertical" H 6800 5200 50  0001 C CNN
F 3 "~" H 6800 5200 50  0001 C CNN
F 4 "C92271" H 6800 5200 50  0001 C CNN "lcsc#"
F 5 "DS1023-2*4SF11" H 6800 5200 50  0001 C CNN "manf#"
	1    6800 5200
	1    0    0    -1  
$EndComp
Wire Wire Line
	6600 5100 6500 5100
Wire Wire Line
	6500 5100 6500 5800
Wire Wire Line
	7100 5400 7200 5400
Wire Wire Line
	7200 5400 7200 5200
$Comp
L power:+3.3V #PWR?
U 1 1
P 7200 4700
AR Path="/5FB747BE/5FCF0A23" Ref="#PWR?"  Part="1" 
AR Path="/5FD8C23D/5FCF0A23" Ref="#PWR?"  Part="1" 
AR Path="/5FE0391C/5FCF0A23" Ref="#PWR?"  Part="1" 
AR Path="/5FCF0A23" Ref="#PWR029"  Part="1" 
F 0 "#PWR029" H 7200 4550 50  0001 C CNN
F 1 "+3.3V" H 7215 4873 50  0000 C CNN
F 2 "" H 7200 4700 50  0001 C CNN
F 3 "" H 7200 4700 50  0001 C CNN
	1    7200 4700
	1    0    0    -1  
$EndComp
$Comp
L power:GND #PWR?
U 1 1
P 6500 5900
AR Path="/5FB747BE/5FCFAE35" Ref="#PWR?"  Part="1" 
AR Path="/5FD8C23D/5FCFAE35" Ref="#PWR?"  Part="1" 
AR Path="/5FE0391C/5FCFAE35" Ref="#PWR?"  Part="1" 
AR Path="/5FCFAE35" Ref="#PWR030"  Part="1" 
F 0 "#PWR030" H 6500 5650 50  0001 C CNN
F 1 "GND" H 6505 5727 50  0000 C CNN
F 2 "" H 6500 5900 50  0001 C CNN
F 3 "" H 6500 5900 50  0001 C CNN
	1    6500 5900
	1    0    0    -1  
$EndComp
Wire Wire Line
	5900 5400 6600 5400
Text Label 5900 5400 0    50   ~ 0
EXT_TX
Wire Wire Line
	8100 5100 7100 5100
Text Label 8100 5100 2    50   ~ 0
EXT_RX
Wire Wire Line
	2500 2900 3300 2900
Text Label 2500 2900 0    50   ~ 0
EXT_RX
Wire Wire Line
	2600 4300 3300 4300
Text Label 2600 4300 0    50   ~ 0
EXT_TX
Wire Wire Line
	7100 5200 7200 5200
Connection ~ 7200 5200
Wire Wire Line
	7200 5200 7200 4800
Wire Wire Line
	5900 5300 6300 5300
Text Label 5900 5300 0    50   ~ 0
EXT_MODE
Wire Wire Line
	8100 5300 7600 5300
Text Label 8100 5300 2    50   ~ 0
EXT_RESET
NoConn ~ 6600 5200
Connection ~ 7600 5300
Wire Wire Line
	7600 5300 7100 5300
$Comp
L Device:C C?
U 1 1
P 7600 5550
AR Path="/5FB747BE/5FD9C0F7" Ref="C?"  Part="1" 
AR Path="/5FD9C0F7" Ref="C49"  Part="1" 
F 0 "C49" H 7715 5596 50  0000 L CNN
F 1 "100n" H 7715 5505 50  0000 L CNN
F 2 "Capacitor_SMD:C_0603_1608Metric" H 7638 5400 50  0001 C CNN
F 3 "~" H 7600 5550 50  0001 C CNN
F 4 "C1591" H 7600 5550 50  0001 C CNN "lcsc#"
F 5 "CL10B104KB8NNNC" H 7600 5550 50  0001 C CNN "manf#"
	1    7600 5550
	1    0    0    -1  
$EndComp
Wire Wire Line
	7600 5800 7200 5800
Connection ~ 6500 5800
Wire Wire Line
	6500 5800 6500 5900
Wire Wire Line
	7600 5400 7600 5300
$Comp
L Device:R R?
U 1 1
P 7350 5200
AR Path="/5FE0391C/5FD86776" Ref="R?"  Part="1" 
AR Path="/5FD86776" Ref="R29"  Part="1" 
F 0 "R29" V 7300 5400 50  0000 C CNN
F 1 "10k" V 7350 5200 50  0000 C CNN
F 2 "Resistor_SMD:R_0603_1608Metric" V 7280 5200 50  0001 C CNN
F 3 "~" H 7350 5200 50  0001 C CNN
F 4 "C128781" H 7350 5200 50  0001 C CNN "lcsc#"
F 5 "TC0325F1002T5E" H 7350 5200 50  0001 C CNN "manf#"
	1    7350 5200
	0    1    1    0   
$EndComp
$Comp
L Device:R R?
U 1 1
P 6300 5050
AR Path="/5FE0391C/5FDCFC4B" Ref="R?"  Part="1" 
AR Path="/5FDCFC4B" Ref="R28"  Part="1" 
F 0 "R28" H 6200 5200 50  0000 C CNN
F 1 "10k" V 6300 5050 50  0000 C CNN
F 2 "Resistor_SMD:R_0603_1608Metric" V 6230 5050 50  0001 C CNN
F 3 "~" H 6300 5050 50  0001 C CNN
F 4 "C128781" H 6300 5050 50  0001 C CNN "lcsc#"
F 5 "TC0325F1002T5E" H 6300 5050 50  0001 C CNN "manf#"
	1    6300 5050
	-1   0    0    1   
$EndComp
Wire Wire Line
	6300 5200 6300 5300
Connection ~ 6300 5300
Wire Wire Line
	6300 5300 6600 5300
Wire Wire Line
	6300 4900 6300 4800
Wire Wire Line
	6300 4800 7200 4800
Connection ~ 7200 4800
Wire Wire Line
	7200 4800 7200 4700
$Comp
L Device:C C?
U 1 1
P 7200 5550
AR Path="/5FB747BE/5FE2BC31" Ref="C?"  Part="1" 
AR Path="/5FE2BC31" Ref="C48"  Part="1" 
F 0 "C48" H 7315 5596 50  0000 L CNN
F 1 "10u" H 7315 5505 50  0000 L CNN
F 2 "Capacitor_SMD:C_1206_3216Metric" H 7238 5400 50  0001 C CNN
F 3 "~" H 7200 5550 50  0001 C CNN
F 4 "C14860" H 7200 5550 50  0001 C CNN "lcsc#"
F 5 "CL31B106KAHNNNE" H 7200 5550 50  0001 C CNN "manf#"
	1    7200 5550
	1    0    0    -1  
$EndComp
Wire Wire Line
	7600 5800 7600 5700
Wire Wire Line
	7500 5200 7600 5200
Wire Wire Line
	7600 5200 7600 5300
Connection ~ 7200 5400
Wire Wire Line
	7200 5700 7200 5800
Connection ~ 7200 5800
Wire Wire Line
	7200 5800 6500 5800
Wire Wire Line
	5400 4500 4700 4500
Text Label 5400 4500 2    50   ~ 0
EXT_RESET
Wire Wire Line
	5400 4600 4700 4600
Text Label 5400 4600 2    50   ~ 0
EXT_MODE
$Comp
L Device:R R?
U 1 1
P 5500 1850
AR Path="/5FE0391C/60297821" Ref="R?"  Part="1" 
AR Path="/5FE0881D/60297821" Ref="R?"  Part="1" 
AR Path="/5FC5F106/60297821" Ref="R?"  Part="1" 
AR Path="/60297821" Ref="R30"  Part="1" 
F 0 "R30" H 5450 1900 50  0000 R CNN
F 1 "10k" H 5450 1800 50  0000 R CNN
F 2 "Resistor_SMD:R_0603_1608Metric" V 5430 1850 50  0001 C CNN
F 3 "~" H 5500 1850 50  0001 C CNN
F 4 "C128781" H 5500 1850 50  0001 C CNN "lcsc#"
F 5 "TC0325F1002T5E" H 5500 1850 50  0001 C CNN "manf#"
	1    5500 1850
	1    0    0    -1  
$EndComp
$Comp
L Device:R R?
U 1 1
P 6150 1600
AR Path="/5FE0391C/60297829" Ref="R?"  Part="1" 
AR Path="/5FE0881D/60297829" Ref="R?"  Part="1" 
AR Path="/5FC5F106/60297829" Ref="R?"  Part="1" 
AR Path="/60297829" Ref="R17"  Part="1" 
F 0 "R17" V 6100 1750 50  0000 L CNN
F 1 "150k" V 6150 1600 50  0000 C CNN
F 2 "Resistor_SMD:R_0603_1608Metric" V 6080 1600 50  0001 C CNN
F 3 "~" H 6150 1600 50  0001 C CNN
F 4 "C311920" H 6150 1600 50  0001 C CNN "lcsc#"
F 5 "ARG03DTC1503" H 6150 1600 50  0001 C CNN "manf#"
	1    6150 1600
	0    1    1    0   
$EndComp
Wire Wire Line
	5500 1600 5500 1700
Wire Wire Line
	4700 1600 5500 1600
Connection ~ 5500 1600
$Comp
L Device:R R?
U 1 1
P 2250 3300
AR Path="/5FE0391C/60343C2E" Ref="R?"  Part="1" 
AR Path="/5FE0881D/60343C2E" Ref="R?"  Part="1" 
AR Path="/5FC5F106/60343C2E" Ref="R?"  Part="1" 
AR Path="/60343C2E" Ref="R31"  Part="1" 
F 0 "R31" V 2200 3450 50  0000 L CNN
F 1 "150k" V 2250 3300 50  0000 C CNN
F 2 "Resistor_SMD:R_0603_1608Metric" V 2180 3300 50  0001 C CNN
F 3 "~" H 2250 3300 50  0001 C CNN
F 4 "C311920" H 2250 3300 50  0001 C CNN "lcsc#"
F 5 "ARG03DTC1503" H 2250 3300 50  0001 C CNN "manf#"
	1    2250 3300
	0    -1   1    0   
$EndComp
Wire Wire Line
	2900 3300 2900 3400
Connection ~ 5900 3300
$Comp
L Device:C C?
U 1 1
P 5900 1850
AR Path="/5FB747BE/603CBC32" Ref="C?"  Part="1" 
AR Path="/603CBC32" Ref="C50"  Part="1" 
F 0 "C50" H 5900 1950 50  0000 R CNN
F 1 "100n" H 5900 1750 50  0000 R CNN
F 2 "Capacitor_SMD:C_0603_1608Metric" H 5938 1700 50  0001 C CNN
F 3 "~" H 5900 1850 50  0001 C CNN
F 4 "C1591" H 5900 1850 50  0001 C CNN "lcsc#"
F 5 "CL10B104KB8NNNC" H 5900 1850 50  0001 C CNN "manf#"
	1    5900 1850
	1    0    0    -1  
$EndComp
Wire Wire Line
	5900 1600 5900 1700
$Comp
L Device:R R?
U 1 1
P 2900 3550
AR Path="/5FE0391C/60429943" Ref="R?"  Part="1" 
AR Path="/5FE0881D/60429943" Ref="R?"  Part="1" 
AR Path="/5FC5F106/60429943" Ref="R?"  Part="1" 
AR Path="/60429943" Ref="R32"  Part="1" 
F 0 "R32" H 2850 3600 50  0000 R CNN
F 1 "10k" H 2850 3500 50  0000 R CNN
F 2 "Resistor_SMD:R_0603_1608Metric" V 2830 3550 50  0001 C CNN
F 3 "~" H 2900 3550 50  0001 C CNN
F 4 "C128781" H 2900 3550 50  0001 C CNN "lcsc#"
F 5 "TC0325F1002T5E" H 2900 3550 50  0001 C CNN "manf#"
	1    2900 3550
	-1   0    0    -1  
$EndComp
$Comp
L Device:C C?
U 1 1
P 2500 3550
AR Path="/5FB747BE/60435833" Ref="C?"  Part="1" 
AR Path="/60435833" Ref="C51"  Part="1" 
F 0 "C51" H 2500 3650 50  0000 R CNN
F 1 "100n" H 2500 3450 50  0000 R CNN
F 2 "Capacitor_SMD:C_0603_1608Metric" H 2538 3400 50  0001 C CNN
F 3 "~" H 2500 3550 50  0001 C CNN
F 4 "C1591" H 2500 3550 50  0001 C CNN "lcsc#"
F 5 "CL10B104KB8NNNC" H 2500 3550 50  0001 C CNN "manf#"
	1    2500 3550
	-1   0    0    -1  
$EndComp
Wire Wire Line
	2500 3400 2500 3300
$Comp
L power:+12V #PWR?
U 1 1
P 7000 1500
AR Path="/5FE0881D/6044FC78" Ref="#PWR?"  Part="1" 
AR Path="/5FC5F106/6044FC78" Ref="#PWR?"  Part="1" 
AR Path="/6044FC78" Ref="#PWR031"  Part="1" 
F 0 "#PWR031" H 7000 1350 50  0001 C CNN
F 1 "+12V" H 7015 1673 50  0000 C CNN
F 2 "" H 7000 1500 50  0001 C CNN
F 3 "" H 7000 1500 50  0001 C CNN
	1    7000 1500
	1    0    0    -1  
$EndComp
Wire Wire Line
	7000 1500 7000 1600
Wire Wire Line
	7000 1600 6300 1600
$Comp
L power:+24V #PWR?
U 1 1
P 1300 3200
AR Path="/5FC5F106/60469C32" Ref="#PWR?"  Part="1" 
AR Path="/60469C32" Ref="#PWR032"  Part="1" 
F 0 "#PWR032" H 1300 3050 50  0001 C CNN
F 1 "+24V" H 1315 3373 50  0000 C CNN
F 2 "" H 1300 3200 50  0001 C CNN
F 3 "" H 1300 3200 50  0001 C CNN
	1    1300 3200
	-1   0    0    -1  
$EndComp
Wire Wire Line
	1300 3200 1300 3300
Wire Wire Line
	3300 3100 1500 3100
Connection ~ 1500 3100
Wire Wire Line
	1500 3100 1500 3000
NoConn ~ 4700 3800
Wire Wire Line
	5900 2000 5900 2100
Connection ~ 5900 1600
Wire Wire Line
	5900 1600 6000 1600
Wire Wire Line
	5500 1600 5900 1600
Wire Wire Line
	5900 2100 5500 2100
Wire Wire Line
	5500 2100 5500 2000
Connection ~ 5900 2100
Wire Wire Line
	5900 2100 5900 3300
NoConn ~ 4700 2100
Connection ~ 2500 3300
Wire Wire Line
	2500 3300 2400 3300
Wire Wire Line
	2500 3300 2900 3300
Wire Wire Line
	3300 3300 2900 3300
Connection ~ 2900 3300
Wire Wire Line
	2900 3700 2900 3800
Wire Wire Line
	2900 3800 2500 3800
Wire Wire Line
	2500 3800 2500 3700
Wire Wire Line
	2500 3800 1500 3800
Connection ~ 2500 3800
Connection ~ 1500 3800
Wire Wire Line
	1500 3800 1500 3100
Wire Wire Line
	2100 3300 1300 3300
NoConn ~ 4700 4300
NoConn ~ 4700 4400
$EndSCHEMATC
